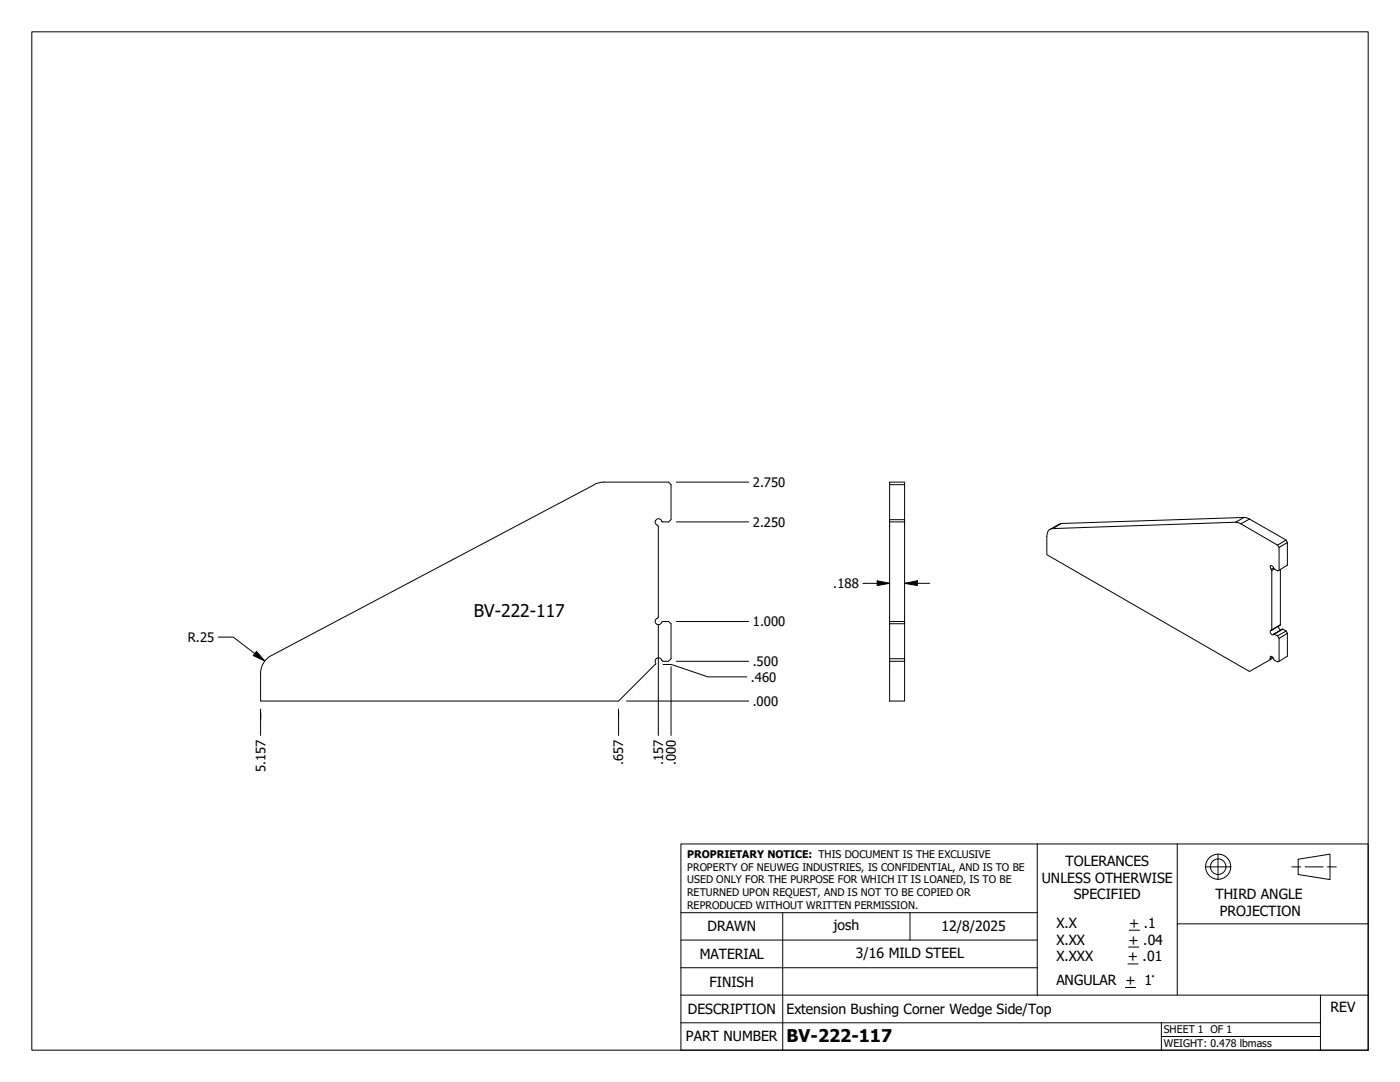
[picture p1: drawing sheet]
<svg xmlns="http://www.w3.org/2000/svg" width="279mm" height="216mm" viewBox="0 0 279 216" stroke-linecap="round" stroke-linejoin="round" font-family="sans-serif">
<!-- layer: Visible (ANSI) -->
<g fill="none" stroke="#000" stroke-width=".2">
<path d="M118.6 96.7l-64.4 34.1M120.5 96.2h12.9l.5 .5v7l-.5 .4h-1.1M120.5 96.2l-.8 .1-1.1 .4M177.5 96.7h3v-.5h-3v7.5M180.5 96.7v7M131.2 104.8l.2 .3M131.4 105v18.1M132 103.9l.3 .2M132 103.9a.67 .67 0 0 0-1.1-.2 .67 .67 0 0 0 .3 1.1M177.5 103.7h3v.4h-3zM177.5 104.1v35.8h3v-7.9M180.5 104.1v27.3"/>
<path d="M209.6 105.6l2.2-1.1 36.5-1.2 1.1 .3 7.3 4.2M255 108.8l1.7-1 .2 .5-1.6 .9M255 108.8l-7.4-4.3-1-.3-36.5 1.3a1.25 1.25 0 0 0-1.2 1.6v3.6l40.5 23.3 4.1-2.4M255 108.8l.3 .4M255.3 109.2v4.6M255.5 113.6v11.1l-1.8 1.1M256.9 108.3v4.5l-1.9 1.1-.8-.6a.51 .51 0 0 0-.7-.4l.1 .4 .2 .4v12l-.2 .1a.59 .59 0 0 0 .5 .9l.2-.2 .7 .4M54.1 130.8a4 4 0 0 0-2.1 3.5v5.6h71.4l7.3-7.3M131.2 123.4a.67 .67 0 0 0-.3 1.1 .67 .67 0 0 0 1.1-.3M131.4 123.1l-.2 .3M132 131.7l.3 .2M132 131.7a.68 .68 0 0 0-.9-.4 .68 .68 0 0 0-.2 1.1l-.1 .2"/>
<path d="M132.3 124h1.1l.5 .5v6.9l-.5 .6h-1.1M132.3 124l-.3 .2M177.5 131.4h3v.6h-3M177.5 124h3M177.5 124.5h3M253.5 131.6l.1-.6a.93 .93 0 0 1 .7 .7l.7 .4 .3-.1M254.1 131.3l-.6 .3M255 126.9l.3 .5M255.1 125l.2 .4 .3 .3M255.3 127.4v4.6M256.7 125.9l.2 .5M256.7 125.9l-1.7 1"/>
<path d="M256.7 125.9l-.8-.4-1.7 1M256.9 126.4v4.5l-1.6 1.1M256.9 126.4l-1.6 1"/>
</g>
<!-- layer: Visible Narrow (ANSI) -->
<path d="M211.8 104.5l-1.7 1M248.3 103.3l-1.7 .9M249.4 103.6l-1.8 .9M254.2 113.3l-.5 .3M254.3 113.5l-.5 .4M254 131.1l-.5 .3M255.5 124.7l-1.7 1M256 125.5l-1.7 1.1" fill="none" stroke="#000" stroke-width=".2"/>
<!-- layer: Border (ANSI) -->
<path d="M6.3 6.3h266.7v203.2h-266.7z" fill="none" stroke="#000" stroke-width=".2"/>
<!-- layer: Title (ANSI) -->
<g fill="none" stroke="#000" stroke-width=".2">
<path d="M135.9 168.4h137.1v41.1h-137.1zM207 168.4v30.2M234.9 168.4v15.9M240.5 173h5.1M243.1 170.4v5.1M257.8 173h1.8M259.1 171.4l6.3-1v5.1l-6.3-1zM260.5 173h3.5M264.9 173h1.8M135.9 198.6h137.1M135.9 193.1h71.1M135.9 187.6h71.1"/>
<path d="M135.9 182.1h71.1M156.2 182.1v27.4M181.6 182.1v5.5M224.6 197h2M225.1 192.3h2M225.2 189h2.1M225.4 185.6h2M263.5 198.6v10.9M273 184.3h-38.1v14.3M135.9 204.1h127.6M231.8 206.8h31.7M231.8 204.1v5.4"/>
<circle cx="243.1" cy="172.9" r="2.51"/>
<circle cx="243.1" cy="172.9" r="1.56"/>
</g>
<!-- layer: Dimension (ANSI) -->
<g fill="none" stroke="#000" stroke-width=".2">
<path d="M135 96.2h14.4M135 104.1h14.4M172.2 116.4h5.3M175.1 115.9l2.4 .5-2.4 .4zM180.5 116.4l2.6-.5v.9zM180.5 116.4h5M43.6 127.1h2.9l6.3 4.8M51.2 130l1.6 1.9-2.3-1.1zM125 139.9h24.4M131.4 124.7v22M132.3 132.6h1.7l7.3 2.5h7.7M133.9 133v13.7"/>
<path d="M135 132h14.4M135 124h14.4M52 141.5v5.2M123.4 141.5v5.2"/>
</g>
<path d="M175.1 115.9l2.4 .5-2.4 .4zM180.5 116.4l2.6-.5v.9zM51.2 130l1.6 1.9-2.3-1.1z" fill="#000"/>
<g font-size="3.5">
<text x="94.6" y="123.1">BV-222-117</text>
<text x="157" y="207.9">BV-222-117</text>
</g>
<g font-size="2.8">
<text x="212.7" y="172.8">TOLERANCES</text>
<text x="207.9" y="176.1">UNLESS OTHERWISE</text>
<text x="214.3" y="179.5">SPECIFIED</text>
<text x="242.6" y="179.4">THIRD ANGLE</text>
<text x="141.2" y="185.9">DRAWN</text>
<text x="166.4" y="185.6">josh</text>
<text x="187.9" y="185.7">12/8/2025</text>
<text x="210.8" y="185.2">X.X</text>
<text x="225.4" y="185.2">+ .1</text>
<text x="243.5" y="182.7">PROJECTION</text>
<text x="139.6" y="191.4">MATERIAL</text>
<text x="170.8" y="191.2">3/16 MILD STEEL</text>
<text x="210.8" y="188.5">X.XX</text>
<text x="210.8" y="191.8">X.XXX</text>
<text x="225.1" y="191.8">+ .01</text>
<text x="225.2" y="188.5">+ .04</text>
<text x="141.6" y="196.8">FINISH</text>
<text x="210.8" y="196.6">ANGULAR + 1°</text>
<text x="137.3" y="202.3">DESCRIPTION</text>
<text x="157" y="202.2">Extension Bushing Corner Wedge Side/Top</text>
<text x="265.6" y="201.9">REV</text>
<text x="136.9" y="207.8">PART NUMBER</text>
</g>
<g font-size="2.6">
<text x="150.2" y="97.2">2.750</text>
<text x="150.2" y="105.1">2.250</text>
<text x="166.3" y="117.3">.188</text>
<text x="150.2" y="125">1.000</text>
<text x="37.5" y="128.1">R.25</text>
<text x="149.9" y="136">.460</text>
<text x="150.2" y="132.9">.500</text>
<text x="150.2" y="140.8">.000</text>
<text x="53" y="154.1" transform="rotate(-90 53 154.1)">5.157</text>
<text x="124.4" y="152.6" transform="rotate(-90 124.4 152.6)">.657</text>
<text x="132.3" y="152.6" transform="rotate(-90 132.3 152.6)">.157</text>
<text x="134.9" y="152.6" transform="rotate(-90 134.9 152.6)">.000</text>
</g>
<g font-size="2.1">
<text x="137.2" y="171.3">PROPRIETARY NOTICE: THIS DOCUMENT IS THE EXCLUSIVE</text>
<text x="137.2" y="173.7">PROPERTY OF NEUWEG INDUSTRIES, IS CONFIDENTIAL, AND IS TO BE</text>
<text x="137.2" y="176.3">USED ONLY FOR THE PURPOSE FOR WHICH IT IS LOANED, IS TO BE</text>
<text x="137.2" y="178.8">RETURNED UPON REQUEST, AND IS NOT TO BE COPIED OR</text>
<text x="137.2" y="181.3">REPRODUCED WITHOUT WRITTEN PERMISSION.</text>
<text x="232.3" y="206.1">SHEET 1 OF 1</text>
<text x="232.3" y="208.9">WEIGHT: 0.478 lbmass</text>
</g>
</svg>
